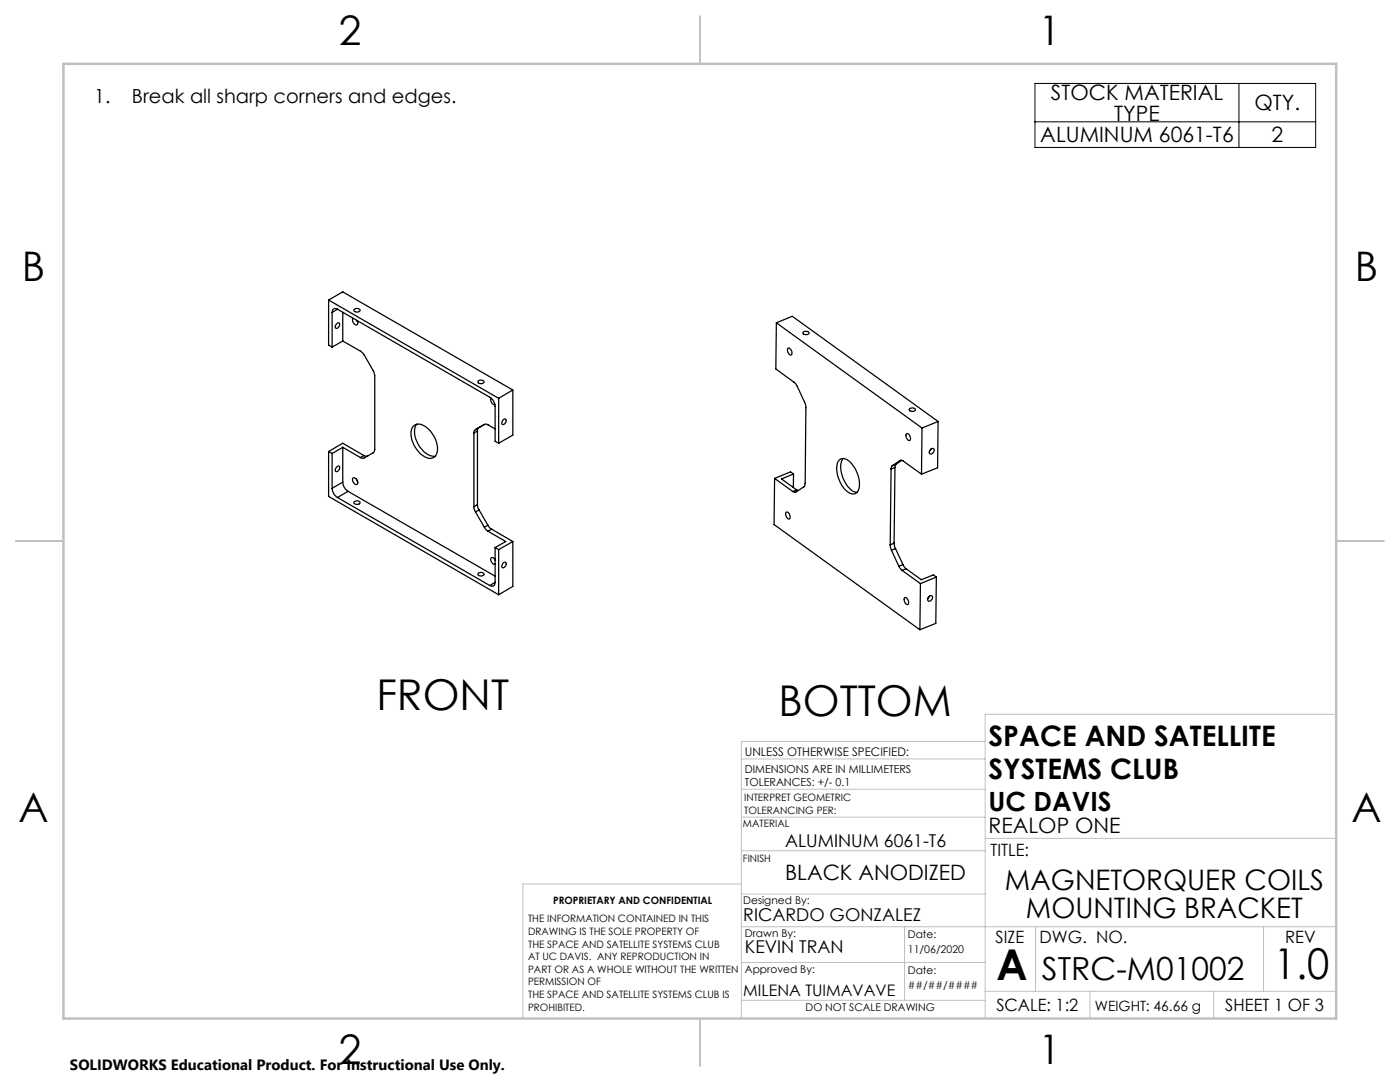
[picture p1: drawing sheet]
<svg xmlns="http://www.w3.org/2000/svg" width="279mm" height="216mm" viewBox="0 0 279 216" stroke-linecap="round" stroke-linejoin="round" font-family="sans-serif">
<path d="M206.6 16.7h56v12.7h-56zM247.3 16.7v12.7M206.6 24.3h56" fill="none" stroke="#000" stroke-width=".2"/>
<g fill="none" stroke="#c0c0c0" stroke-width=".2">
<path d="M148 151.4h48.6M148 157.5h48.6M196.6 148h-48.6v55.2M266.7 142.5h-70.1v60.7M148 163.1h48.6M148 169.8h48.6M148 178.4h48.6M148 176.4h-43.6v26.8M196.6 167.3h70.1M148 184.9h118.7M148 199.6h48.6M148 192.1h48.6"/>
<path d="M180.5 184.9v14.7M196.6 197.8h70.1M206.7 184.9v12.9M217.5 197.8v5.4M242.2 197.8v5.4M252.2 184.9v12.9"/>
</g>
<path d="M139.7 3.2v9.5M3.1 107.9h9.6M266.7 107.9h9.5M139.7 203.2v9.6" fill="none" stroke="#c0c0c0" stroke-width=".25"/>
<path d="M12.7 12.7h254v190.5h-254z" fill="none" stroke="#c0c0c0" stroke-width=".5"/>
<g fill="none" stroke="#000" stroke-width=".25">
<path d="M65.6 59.9l33.9 19.6M65.6 59.9v9l.7 .4M65.6 59.9l2.8-1.7 33.9 19.6M66.3 62.3v7M67.3 64.5a.35 .35 0 0 1 .5 0 .35 .35 0 0 1-.1 .6 .47 .47 0 0 1-.3 .4 .47 .47 0 0 1-.5-.1l.1-.5zM67.3 61.7l30.5 17.6a2.33 2.33 0 0 1 1 1.8v7l.7 .3M67.3 61.7a.65 .65 0 0 0-.7-.1 .65 .65 0 0 0-.3 .7M67.3 61.7l-1 .6M68.4 68.1l3.5 2 .6 .4 2 3.5 .3 .7v15.2l-.3 .4-1.8 1.1h-.5l-.3-.1M68.4 62.3v5.8M68.4 68.1l-2.1 1.2M70.5 63.5a.86 .86 0 0 0 .8 1.3l.1-.2-.1-.6"/>
<path d="M70.7 61.8a.74 .74 0 0 1 1.2 .1 .72 .72 0 0 1-1.3 0zM71.2 63.9l.2 .3M95.4 76.1a.77 .77 0 0 1 1.2 .1 .75 .75 0 0 1-1.2 0zM98 79.5a.89 .89 0 0 0 .8 1.3M99.5 79.5v8.9M102.3 77.8l-2.8 1.7M102.3 77.8v9l-2.8 1.6M154.9 64.4l-.1 9.2 4 3 1.9 3.8 .1 .7-.1 15.6-.2 .4-1.6 1.1h-.3l-.4-.1M154.9 64.4l29.1 21M154.9 64.4l3.2-1.3 29.1 21M157.3 69.5a.91 .91 0 0 1 .6 1.3 .96 .96 0 0 1-.6-1.3zM160.3 66.3a.7 .7 0 0 1 1.2 .2 .72 .72 0 0 1-1.3-.1z"/>
<path d="M65.6 90.1v9l33.9 19.6M65.6 90.1l.7 .4M65.6 90.1l2.8-1.7 4.2 2.5M66.3 97.4a2.33 2.33 0 0 0 1 1.9M66.3 90.5v6.9M67.3 93.1a.35 .35 0 0 1 .5 0 .35 .35 0 0 1-.1 .5 .47 .47 0 0 1-.3 .5 .47 .47 0 0 1-.5-.2l.1-.4zM67.3 99.3l30.5 17.5M68.4 96.2a2.33 2.33 0 0 0 1.1 1.8M68.4 89.3v6.9M68.4 89.3l3.5 2M68.4 89.3l-2.1 1.2M68.4 96.2l-2.1 1.2"/>
<path d="M69.5 98l29.3 17M69.5 98l-2.2 1.3M70.4 95.4a.79 .79 0 0 1 .9 .4 .79 .79 0 0 1-.1 .9 1 1 0 0 1-.8-1.3zM71.1 95.6l.3 .4M72.6 90.9l.5 .2 .3-.1M72.6 90.9l-.7 .4M82.6 84.9a2.01 2.01 0 0 1 2.7 .5 5 5 0 0 1 1.8 5.3 1.68 1.68 0 0 1-2.7 .2 5.5 5.5 0 0 1-2.2-5.3zM83.2 84.6a3.7 3.7 0 0 0 .3 4.1 3.9 3.9 0 0 0 3.4 2.3M94.6 86.4v14.7M94.9 85.7l-.2 .3-.1 .4M95.3 86l-.7 .4M95.3 86v14.7"/>
<path d="M95.6 85.3l-.2 .2-.1 .5M95.6 85.3l-.7 .4M96.7 84.7h.5l1.6 .9M96.7 84.7l-1.8 1M96.7 84.7l-1.1 .6M100.5 83.7l.1-.1a.41 .41 0 0 1 .5 .3 .41 .41 0 0 1-.2 .5 .38 .38 0 0 1-.6 .3 .38 .38 0 0 1-.1-.6zM154.6 95.5l-.1 9.2 29.1 21M154.6 95.5l3.6 2.6M158.4 94.6l-2.4 1 3 2.2M158.4 94.6l-.6-.4-3.2 1.3M158.4 94.6l-.1 2.7M159 97.8l.3 .1"/>
<path d="M159 97.8l-.8 .3M167.5 91.8a1.58 1.58 0 0 1 2.3 .5 5.9 5.9 0 0 1 1.5 5.6 1.32 1.32 0 0 1-2.4 .1 5.9 5.9 0 0 1-1.7-5.8zM168.3 91.5a4.7 4.7 0 0 0 .5 5 3.1 3.1 0 0 0 2.2 1.7M177.8 93.6l-.1 15.1M178.1 92.9l-.3 .7M178.6 93.3l-.8 .3M178.6 93.3l-.2 15.1M178.9 92.6l-.3 .7M178.9 92.6l-.8 .3M179.6 91.9h.6l3.7 2.7M179.6 91.9l-1.5 1M179.8 91.9h-.2"/>
<path d="M180 91.9l-1.1 .7M180.9 86.6a.48 .48 0 0 1 .5 0 .48 .48 0 0 1 .2 .5 .4 .4 0 0 1 .2 .5 .4 .4 0 0 1-.6 .2 1.06 1.06 0 0 1-.3-1.2zM181.5 81.6a.72 .72 0 0 1 1.2 .2 .69 .69 0 0 1-1.2-.1zM184 85.4l-.1 9.2M185.7 89.6a.4 .4 0 0 1 .6-.1 .4 .4 0 0 1 .1 .6 .47 .47 0 0 1-.4 .5 .47 .47 0 0 1-.5-.4zM185.8 89.6l-.3 .4M187.2 84.1l-3.2 1.3M187.2 84.1l-.1 9.2-3.2 1.3M70.7 100.1a.69 .69 0 0 1 1.2 .3 .72 .72 0 0 1-1.3-.2zM94.6 101.1l.3 1.1M94.9 102.2l1.8 3M95.3 100.7l.3 1"/>
<path d="M95.3 100.7l-.7 .4M95.4 114.4a.69 .69 0 0 1 1.2 .3 .69 .69 0 0 1-1.2-.2zM95.6 101.7l-.7 .5M95.6 101.7l1.8 3.1M96.7 105.2l.7 .8M97.4 104.8l.7 .8M97.4 104.8l-.7 .4M97.4 106l3.5 2.1-2.1 1.2M98.1 105.6l-.7 .4M98.1 105.6l4.2 2.5M98.7 111.5l.1 .3M98.8 111.7a.46 .46 0 0 0-.4-.4 .46 .46 0 0 0-.5 .2 .91 .91 0 0 0 .9 1.1"/>
<path d="M98.8 116.2a.65 .65 0 0 1-.3 .7 .65 .65 0 0 1-.7-.1M98.8 109.3v6.9M98.8 109.3l.7 .4M98.8 116.2l-1 .6M99.5 109.7v9M100.5 112.3a.36 .36 0 0 1 .5 0 .36 .36 0 0 1 0 .5 .47 .47 0 0 1-.3 .4 .47 .47 0 0 1-.5-.1v-.2zM102.3 108.1v8.9l-2.8 1.7M102.3 108.1l-2.8 1.6M156.8 102.3a.68 .68 0 0 1 .9 .8 .37 .37 0 0 1-.3 .5 .37 .37 0 0 1-.4-.4l-.2-.6zM177.7 108.7l.2 1.1M177.9 109.8l1.5 3.2M178.4 108.4l.3 1.1"/>
<path d="M178.4 108.4l-.7 .3M178.7 109.5l-.8 .3M178.7 109.5l1.5 3.1M179.4 113l.6 .8M180 113.8l3.7 2.7M180.2 112.6l.6 .9M180.2 112.6l-.8 .4M180.6 119.2a.84 .84 0 0 1 .6 .6 .84 .84 0 0 1-.1 .8 1.07 1.07 0 0 1-.5-1.4zM180.8 113.5l-.8 .3M180.8 113.5l3.1 2.2 2.4-1 .6 .4M183.7 116.5l-.1 9.2M185.4 119a.43 .43 0 0 1 .7 0 .43 .43 0 0 1-.2 .7 .46 .46 0 0 1-.7 .2 .46 .46 0 0 1 .1-.8z"/>
<path d="M185.5 119l-.3 .4M186.9 115.1l-.1 9.3-3.2 1.3M186.9 115.1l-3.2 1.4"/>
</g>
<g font-size="8.5">
<text x="75.1" y="141.6">FRONT</text>
<text x="155.4" y="142.9">BOTTOM</text>
<text x="198.9" y="195.5">A</text>
<text x="254.2" y="195.4">1.0</text>
</g>
<g font-size="8.1">
<text x="67.6" y="8.9">2</text>
<text x="207.3" y="8.9">1</text>
<text x="4.4" y="56.2">B</text>
<text x="270.4" y="56.2">B</text>
<text x="3.7" y="164.1">A</text>
<text x="269.7" y="164.1">A</text>
<text x="67.6" y="212.4">2</text>
<text x="207.3" y="212.4">1</text>
</g>
<text font-size="6.3" x="207.9" y="195.6">STRC-M01002</text>
<g font-size="5.6">
<text x="197.3" y="148.8">SPACE AND SATELLITE</text>
<text x="197.3" y="155.5">SYSTEMS CLUB</text>
<text x="200.6" y="177.5">MAGNETORQUER COILS</text>
<text x="204.7" y="183.2">MOUNTING BRACKET</text>
</g>
<text font-size="5.3" x="197.3" y="161.8">UC DAVIS</text>
<g font-size="4.2">
<text x="209.7" y="19.9">STOCK MATERIAL</text>
<text x="250.4" y="22">QTY.</text>
<text x="207.6" y="28.4">ALUMINUM 6061-T6</text>
<text x="222.4" y="24.1">TYPE</text>
<text x="253.8" y="28.4">2</text>
<text x="197.3" y="166.2">REALOP ONE</text>
<text x="156.7" y="175.6">BLACK ANODIZED</text>
</g>
<g font-size="3.9">
<text x="18.8" y="20.6">1.</text>
<text x="26.3" y="20.6">Break all sharp corners and edges.</text>
</g>
<g font-size="3.5">
<text x="156.7" y="169">ALUMINUM 6061-T6</text>
<text x="148.3" y="183.8">RICARDO GONZALEZ</text>
<text x="148.7" y="190.3">KEVIN TRAN</text>
</g>
<g font-size="3.4">
<text x="197.7" y="170.8">TITLE:</text>
<text x="198.7" y="188.1">SIZE</text>
<text x="207.5" y="188.1">DWG. NO.</text>
<text x="256.5" y="188.2">REV</text>
<text x="198.8" y="201.7">SCALE: 1:2</text>
<text x="244.5" y="201.7">SHEET 1 OF 3</text>
</g>
<text font-size="3.2" x="148.3" y="198.7">MILENA TUIMAVAVE</text>
<text font-size="3" x="14" y="213.5">SOLIDWORKS Educational Product. For Instructional Use Only.</text>
<text font-size="2.8" x="218.5" y="201.7">WEIGHT: 46.66 g</text>
<text font-size="2.4" x="148.7" y="150.9">UNLESS OTHERWISE SPECIFIED:</text>
<g font-size="2.2">
<text x="148.7" y="154.3">DIMENSIONS ARE IN MILLIMETERS</text>
<text x="148.7" y="156.9">TOLERANCES: +/- 0.1</text>
</g>
<g font-size="2.1">
<text x="148.3" y="180.4">Designed By:</text>
<text x="148.7" y="187">Drawn By:</text>
<text x="181.2" y="187.1">Date:</text>
<text x="181.2" y="190.3">11/06/2020</text>
<text x="148.7" y="194.1">Approved By:</text>
<text x="181.2" y="194.3">Date:</text>
<text x="181.2" y="197.4">##/##/####</text>
<text x="160.8" y="201.7">DO NOT SCALE DRAWING</text>
</g>
<g font-size="2">
<text x="148.5" y="159.9">INTERPRET GEOMETRIC</text>
<text x="148.3" y="165">MATERIAL</text>
<text x="148.5" y="162.4">TOLERANCING PER:</text>
<text x="148.3" y="172.1">FINISH</text>
<text x="105.4" y="184">THE INFORMATION CONTAINED IN THIS</text>
<text x="110.4" y="180.4">PROPRIETARY AND CONFIDENTIAL</text>
<text x="105.4" y="186.5">DRAWING IS THE SOLE PROPERTY OF</text>
<text x="105.4" y="189.1">THE SPACE AND SATELLITE SYSTEMS CLUB</text>
<text x="105.4" y="191.6">AT UC DAVIS. ANY REPRODUCTION IN</text>
<text x="105.4" y="194.1">PART OR AS A WHOLE WITHOUT THE WRITTEN</text>
<text x="105.4" y="196.6">PERMISSION OF</text>
<text x="105.4" y="199.2">THE SPACE AND SATELLITE SYSTEMS CLUB IS</text>
<text x="105.4" y="201.7">PROHIBITED.</text>
</g>
</svg>
